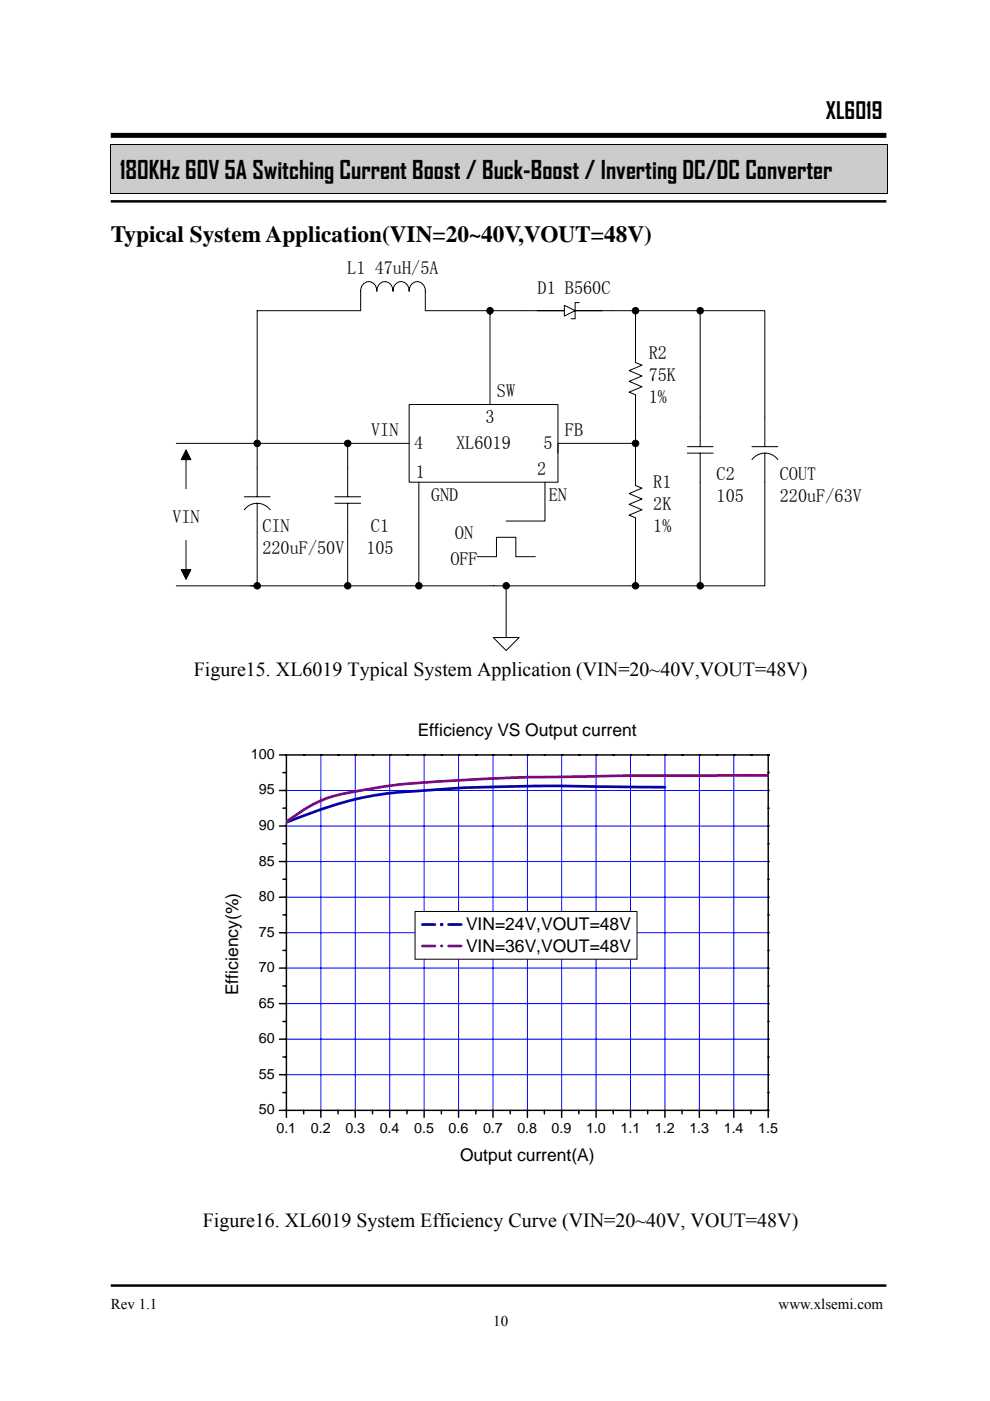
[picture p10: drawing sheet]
<svg xmlns="http://www.w3.org/2000/svg" width="210mm" height="297mm" viewBox="0 0 210 297" stroke-linecap="round" stroke-linejoin="round" font-family="sans-serif">
<g fill="#ccc">
<path d="M23.6 30.8h164.5v10.1h-164.5z"/>
<path d="M25.4 32.7h160.9v6.3h-160.9z"/>
</g>
<path d="M23.4 30.6h.2v.2h-.2zM188.1 30.6h.2v.2h-.2zM188.1 40.9h.2v.2h-.2z" fill="#000"/>
<path d="M23.4 30.7h164.9M23.5 30.8v10.3M188.2 30.8v10.3M23.4 41h164.7M101.2 118h4.1v-4.1h4.1v4.1h4.1" fill="none" stroke="#000" stroke-width=".21"/>
<path d="M23.5 28.7h164.5" fill="none" stroke="#000" stroke-width="1.1" stroke-linecap="butt"/>
<path d="M23.5 42.7h164.5M23.5 272.6h164.5" fill="none" stroke="#000" stroke-width=".53"/>
<path d="M86.8 85.8h31.5v16.4h-31.5z" fill="#fff"/>
<g fill="none" stroke="#000" stroke-width=".21">
<path d="M90.2 65.9h21.5M103.9 65.9v19.9M73.7 94v11.3M86.8 85.8h31.5v16.4h-31.5zM118.3 96.1v-2.1h16.5v8.9M71 106.7h5.5M71 105.3h5.5M73.7 106.7v6.2"/>
<circle cx="103.9" cy="65.9" r=".69"/>
<circle cx="134.8" cy="94" r=".68"/>
</g>
<g fill="#000">
<circle cx="103.9" cy="65.9" r=".69"/>
<circle cx="134.8" cy="94" r=".68"/>
</g>
<path d="M104.6 135.2h5.5l-2.7 2.7z" fill="#fff"/>
<path d="M76.5 65.9v-4.1a1.74 1.74 0 0 1 1.7-2.1 1.74 1.74 0 0 1 1.7 2.1 1.74 1.74 0 0 1 1.7-2.1 1.74 1.74 0 0 1 1.8 2.1 1.74 1.74 0 0 1 1.7-2.1 1.74 1.74 0 0 1 1.7 2.1 1.74 1.74 0 0 1 1.7-2.1 1.74 1.74 0 0 1 1.7 2.1v4.1M111.7 65.9h18.3M39.5 95.4l1 2.1h-2.1zM39.5 97.5v6.1M39.5 114.6v6.2M115.6 102.2v8.3h-8.2M38.4 120.8h2.1l-1 2zM104.6 135.2h5.5l-2.7 2.7zM107.4 124.2v11" fill="none" stroke="#000" stroke-width=".21"/>
<path d="M39.5 95.4l1 2.1h-2.1zM38.4 120.8h2.1l-1 2z" fill="#000"/>
<path d="M119.7 64.7l2.3 1.2-2.3 1.1z" fill-rule="evenodd" fill="#fff"/>
<g fill="none" stroke="#000" stroke-width=".21">
<path d="M76.5 65.9h-22v39.4M119.7 64.7l2.3 1.2-2.3 1.1zM122.9 64.2h-.9v3.4h-.9M130 65.9h4.8M134.8 65.9h27.4v28.8M134.8 65.9v11l1.4 .5-2.8 1.2 2.8 1.1-2.8 1.2 2.8 1.1-2.8 1.1 1.4 .6v10.3M148.5 65.9v28.8M37.4 94h49.4M145.8 94.7h5.5M145.8 96.1h5.5M148.5 96.1v28.1M159.5 97.5a3.4 3.4 0 0 1 5.5 0"/>
<path d="M159.5 94.7h5.5M162.2 96.1v28.1h-124.8M51.8 108.1a3.4 3.4 0 0 1 5.5 0M51.8 105.3h5.5M54.5 106.7v17.5h-1.3M73.7 112.9v11.3M88.8 102.2v22M134.8 102.9l1.4 .6-2.8 1.1 2.8 1.2-2.8 1.1 2.8 1.2-2.8 1.1 1.4 .6v14.4"/>
<circle cx="134.8" cy="65.9" r=".69"/>
<circle cx="148.5" cy="65.9" r=".69"/>
<circle cx="54.6" cy="94" r=".68"/>
<circle cx="73.8" cy="94" r=".68"/>
<circle cx="54.6" cy="124.2" r=".69"/>
<circle cx="73.8" cy="124.2" r=".69"/>
<circle cx="88.8" cy="124.2" r=".69"/>
<circle cx="107.4" cy="124.2" r=".69"/>
<circle cx="134.8" cy="124.2" r=".69"/>
<circle cx="148.5" cy="124.2" r=".69"/>
</g>
<g fill="#000">
<circle cx="134.8" cy="65.9" r=".69"/>
<circle cx="148.5" cy="65.9" r=".69"/>
<circle cx="54.6" cy="94" r=".68"/>
<circle cx="73.8" cy="94" r=".68"/>
<circle cx="54.6" cy="124.2" r=".69"/>
<circle cx="73.8" cy="124.2" r=".69"/>
<circle cx="88.8" cy="124.2" r=".69"/>
<circle cx="107.4" cy="124.2" r=".69"/>
<circle cx="134.8" cy="124.2" r=".69"/>
<circle cx="148.5" cy="124.2" r=".69"/>
</g>
<g fill="none" stroke="#00f" stroke-width=".21">
<path d="M60.7 175.1h102.2M60.7 167.6h102.2M68.1 160.1v75.3M75.4 160.1v75.3M82.7 160.1v75.3M90 160.1v75.3M97.3 160.1v75.3M104.6 160.1v75.3M111.9 160.1v75.3M119.1 160.1v75.3M126.4 160.1v75.3M133.7 160.1v75.3"/>
<path d="M141 160.1v75.3M148.3 160.1v75.3M155.6 160.1v75.3M60.7 197.8h102.2M60.7 190.2h102.2M60.7 182.7h102.2M60.7 212.8h102.2M60.7 205.3h102.2M60.7 227.9h102.2M60.7 220.3h102.2"/>
</g>
<g fill="none" stroke="#000" stroke-width=".31">
<path d="M59.3 175.1h1.4M59.3 167.6h1.4M59.3 160.1h103.6M60 178.9h.7M60 171.3h.7M60 163.8h.7M60.7 160.1v76.8M64.4 160.1h.1M68.1 160.1h.1M71.7 160.1h.1M75.4 160.1h.1M79 160.1h.1"/>
<path d="M82.7 160.1h.1M86.3 160.1h.1M90 160.1h.1M93.6 160.1h.1M97.3 160.1h.1M100.9 160.1h.1M104.6 160.1h.1M108.2 160.1h.1M111.9 160.1h.1M115.5 160.1h.1M119.1 160.1h.1M122.8 160.1h.1"/>
<path d="M126.4 160.1h.1M130.1 160.1h.1M133.7 160.1h.1M137.4 160.1h.1M141 160.1h.1M144.7 160.1h.1M148.3 160.1h.1M152 160.1h.1M155.6 160.1h.1M159.3 160.1h.1M162.9 160.1h.1M162.9 178.9h.1"/>
<path d="M162.9 175.1h.1M162.9 171.3h.1M162.9 167.6h.1M162.9 163.8h.1M162.9 160.1v76.8M59.3 197.8h1.4M59.3 190.2h1.4M59.3 182.7h1.4M60 194h.7M60 186.4h.7M162.9 197.8h.1M162.9 194h.1"/>
<path d="M162.9 190.2h.1M162.9 186.4h.1M162.9 182.7h.1M59.3 212.8h1.4M59.3 205.3h1.4M60 216.6h.7M60 209h.7M60 201.5h.7M162.9 216.6h.1M162.9 212.8h.1M162.9 209h.1M162.9 205.3h.1"/>
<path d="M162.9 201.5h.1M59.3 235.4h103.6M59.3 227.9h1.4M59.3 220.3h1.4M60 231.6h.7M60 224.1h.7M64.4 235.4v.8M68.1 235.4v1.5M71.7 235.4v.8M75.4 235.4v1.5M79 235.4v.8M82.7 235.4v1.5"/>
<path d="M86.3 235.4v.8M90 235.4v1.5M93.6 235.4v.8M97.3 235.4v1.5M100.9 235.4v.8M104.6 235.4v1.5M108.2 235.4v.8M111.9 235.4v1.5M115.5 235.4v.8M119.1 235.4v1.5M122.8 235.4v.8M126.4 235.4v1.5"/>
<path d="M130.1 235.4v.8M133.7 235.4v1.5M137.4 235.4v.8M141 235.4v1.5M144.7 235.4v.8M148.3 235.4v1.5M152 235.4v.8M155.6 235.4v1.5M159.3 235.4v.8M162.9 235.4h.1M162.9 231.6h.1M162.9 227.9h.1"/>
<path d="M162.9 224.1h.1M162.9 220.3h.1"/>
</g>
<path d="M141 166.9l-11.4-.1a351.1 351.1 0 0 0-48.9 1.6 87.2 87.2 0 0 0-20 5.9" fill="none" stroke="#000080" stroke-width=".57"/>
<path d="M60.7 174.3h.1M68 171.5h.1M75.3 169.3h.1M82.6 168h.1M89.9 167.7h.1M97.2 167h.1M104.5 166.9h.1M111.8 166.7h.1M119.1 166.6h.1M126.4 166.8h.1M133.7 166.9h.1M141 166.9h.1" fill="none" stroke="#000080" stroke-width=".21"/>
<path d="M162.9 164.4h-26.7l-15.2 .3a387.6 387.6 0 0 0-39.4 2l-4.7 .8a30.2 30.2 0 0 0-11.3 3.5l-4.9 3.2" fill="none" stroke="#800080" stroke-width=".57"/>
<g fill="none" stroke="#800080" stroke-width=".21">
<path d="M60.7 174.2h.1M68 169.1h.1M75.3 167.8h.1M82.6 166.5h.1M89.9 165.9h.1M97.2 165.4h.1M104.5 165h.1M111.8 164.7h.1M119.1 164.7h.1M126.4 164.6h.1M133.7 164.4h.1M141 164.4h.1"/>
<path d="M148.3 164.5h.1M155.6 164.3h.1M162.9 164.4h.1"/>
</g>
<path d="M88 193.3h47.1v10.1h-47.1z" fill-rule="evenodd" fill="#fff" stroke="#000" stroke-width=".21"/>
<path d="M89.6 196h2.6M95.1 196h2.7" fill="none" stroke="#000080" stroke-width=".57"/>
<path d="M93.5 195.8h.4v.4h-.4z" fill-rule="evenodd" fill="#000080" stroke="#000080" stroke-width=".21"/>
<path d="M89.6 200.6h2.6M95.1 200.6h2.7" fill="none" stroke="#800080" stroke-width=".57"/>
<path d="M93.5 200.4h.3v.3h-.3z" fill-rule="evenodd" fill="#800080" stroke="#800080" stroke-width=".21"/>
<text font-size="5.3" x="25.4" y="37.9">180KHz 60V 5A Switching Current Boost / Buck-Boost / Inverting DC/DC Converter</text>
<g font-size="4.9">
<text x="175.2" y="25.3">XL6019</text>
<text x="23.5" y="51.3">Typical System Application(VIN=20~40V,VOUT=48V)</text>
</g>
<g font-size="4.2">
<text x="41.1" y="143.3">Figure15. XL6019 Typical System Application (VIN=20~40V,VOUT=48V)</text>
<text x="43" y="260.2">Figure16. XL6019 System Efficiency Curve (VIN=20~40V, VOUT=48V)</text>
</g>
<g font-size="3.9">
<text x="73.7" y="58">L1 47uH/5A</text>
<text x="114" y="62.2">D1 B560C</text>
<text x="137.6" y="76.1">R2</text>
<text x="137.6" y="80.8">75K</text>
<text x="103" y="89.7">3</text>
<text x="105.4" y="84.2">SW</text>
<text x="137.6" y="85.4">1%</text>
<text x="78.7" y="92.4">VIN</text>
<text x="87.9" y="95.2">4</text>
<text x="96.8" y="95.2">XL6019</text>
<text x="115.3" y="95.2">5</text>
<text x="119.8" y="92.4">FB</text>
<text x="88.2" y="101.3">1</text>
<text x="113.9" y="100.6">2</text>
<text x="152" y="101.7">C2</text>
<text x="165.4" y="101.7">COUT</text>
<text x="91.4" y="106.2">GND</text>
<text x="116.4" y="106.2">EN</text>
<text x="138.6" y="103.5">R1</text>
<text x="152" y="106.4">105</text>
<text x="165.4" y="106.4">220uF/63V</text>
<text x="36.6" y="110.9">VIN</text>
<text x="55.6" y="112.7">CIN</text>
<text x="78.7" y="112.7">C1</text>
<text x="138.6" y="108.2">2K</text>
<text x="138.6" y="112.8">1%</text>
<text x="55.6" y="117.4">220uF/50V</text>
<text x="77.7" y="117.4">105</text>
<text x="95.5" y="119.9">OFF</text>
<text x="96.5" y="114.4">ON</text>
</g>
<g font-size="3.7">
<text x="88.6" y="156">Efficiency VS Output current</text>
<text x="98.8" y="197.3">VIN=24V,VOUT=48V</text>
<text x="98.8" y="201.8">VIN=36V,VOUT=48V</text>
<text x="50.5" y="211" transform="rotate(-90 50.5 211)">Efficiency(%)</text>
<text x="97.6" y="246.2">Output current(A)</text>
</g>
<g font-size="3.2">
<text x="23.5" y="277.6">Rev 1.1</text>
<text x="104.6" y="281.2">10</text>
<text x="165.1" y="277.6">www.xlsemi.com</text>
</g>
<g font-size="3">
<text x="53.2" y="160.9">100</text>
<text x="54.9" y="168.4">95</text>
<text x="54.9" y="176">90</text>
<text x="54.9" y="183.5">85</text>
<text x="54.9" y="191.1">80</text>
<text x="54.9" y="198.6">75</text>
<text x="54.9" y="206.1">70</text>
<text x="54.9" y="213.6">65</text>
<text x="54.9" y="221.2">60</text>
<text x="54.9" y="228.7">55</text>
<text x="54.9" y="236.2">50</text>
<text x="58.7" y="240.3">0.1</text>
<text x="66" y="240.3">0.2</text>
<text x="73.3" y="240.3">0.3</text>
<text x="80.6" y="240.3">0.4</text>
<text x="87.8" y="240.3">0.5</text>
<text x="95.1" y="240.3">0.6</text>
<text x="102.4" y="240.3">0.7</text>
<text x="109.7" y="240.3">0.8</text>
<text x="117" y="240.3">0.9</text>
<text x="124.3" y="240.3">1.0</text>
<text x="131.6" y="240.3">1.1</text>
<text x="138.9" y="240.3">1.2</text>
<text x="146.2" y="240.3">1.3</text>
<text x="153.5" y="240.3">1.4</text>
<text x="160.8" y="240.3">1.5</text>
</g>
</svg>
